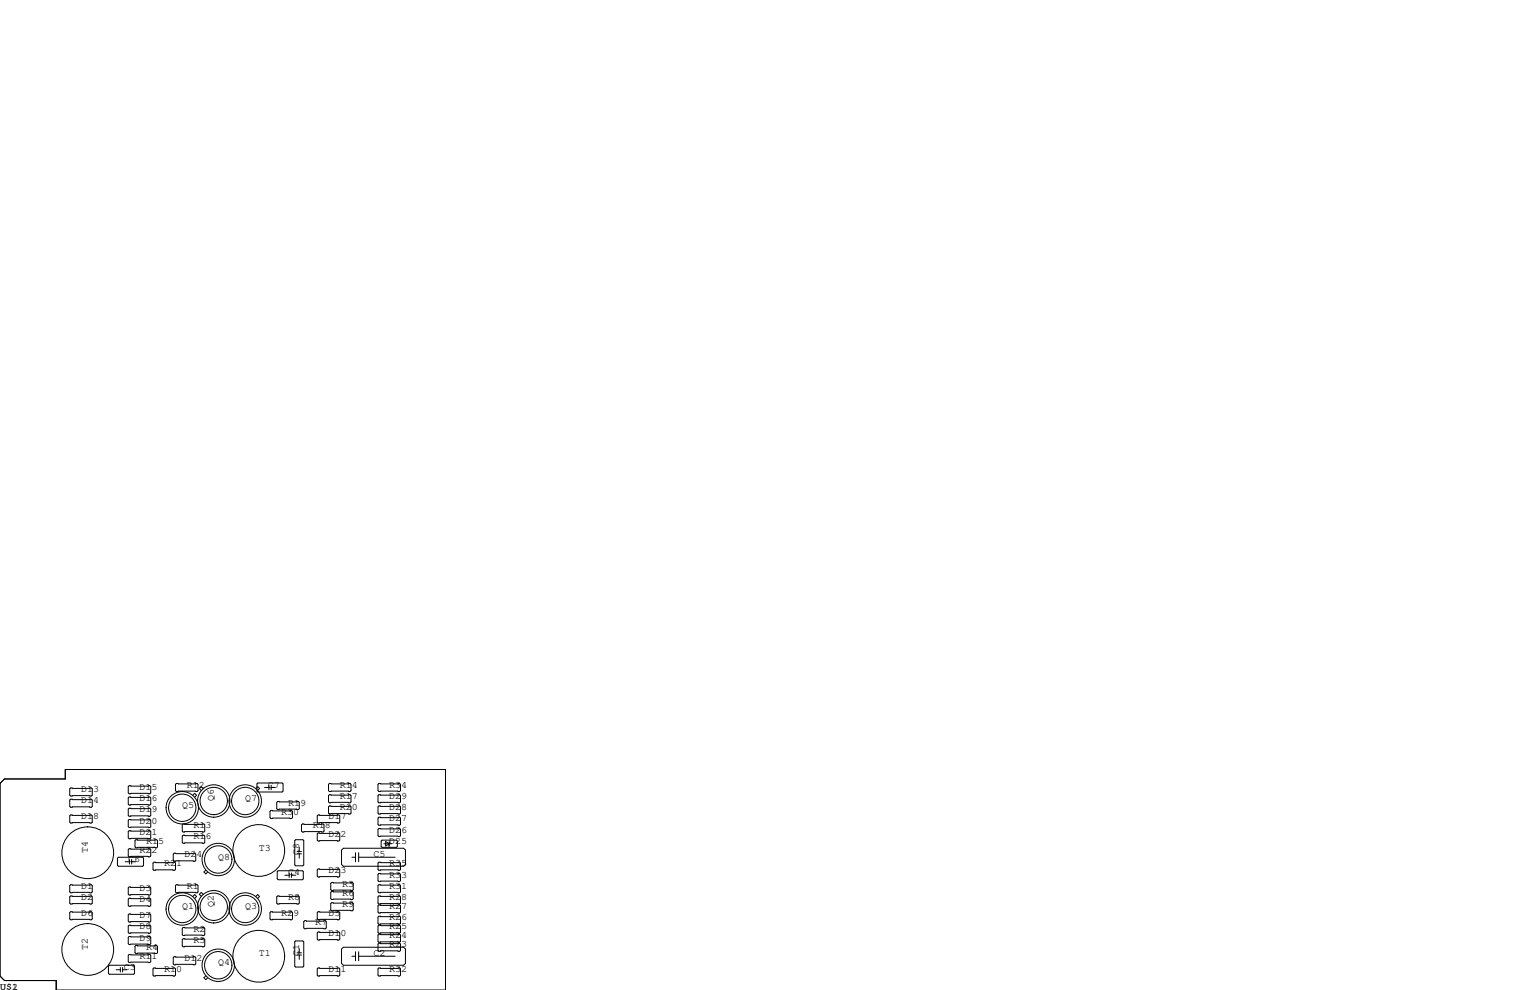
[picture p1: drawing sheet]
<svg xmlns="http://www.w3.org/2000/svg" width="432mm" height="279mm" viewBox="0 0 432 279" stroke-linecap="round" stroke-linejoin="round" font-family="sans-serif">
<g fill="none" stroke="#000" stroke-width=".28">
<path d="M0 221.1l1.3-1.3h17.1v-2.6h107.3v62.2h-109.8v-2.7h-14.6l-1.3-1.2zM19.9 222.4h5.9l.2 .2v1.8l-.2 .3h-5.9l-.2-.3v-1.8zM19.9 225.6h5.9l.2 .2v1.8l-.2 .2h-5.9l-.2-.2v-1.8zM19.9 230h5.9l.2 .3v1.7l-.2 .3h-5.9l-.2-.3v-1.7zM36.4 234.4h5.9l.2 .3v1.8l-.2 .2h-5.9l-.2-.2v-1.8zM36.4 228.1h5.9l.2 .2v1.8l-.2 .3h-5.9l-.2-.3v-1.8zM36.4 221.7h5.9l.2 .3v1.8l-.2 .2h-5.9l-.2-.2v-1.8zM36.4 224.9h5.9l.2 .3v1.7l-.2 .3h-5.9l-.2-.3v-1.7zM36.4 231.3h5.9l.2 .2v1.8l-.2 .3h-5.9l-.2-.3v-1.8zM36.4 239.5h5.9l.2 .3v1.8l-.2 .2h-5.9l-.2-.2v-1.8zM38.4 237h5.8l.3 .2v1.8l-.3 .3h-5.8l-.3-.3v-1.8zM49.8 221.1h5.8l.3 .3v1.7l-.3 .3h-5.8l-.3-.3v-1.7z"/>
<path d="M51.7 232.5h5.8l.3 .3v1.8l-.3 .2h-5.8l-.3-.2v-1.8zM51.7 235.7h5.8l.3 .3v1.7l-.3 .3h-5.8l-.3-.3v-1.7zM54.4 224.4l.5-.5 .6 .5-.6 .6M57.3 222.6l-.5-.6-.5 .6 .5 .5M72.2 222.5l.5-.5 .6 .5-.6 .6M72.5 221.2l.3-.2h6.8l.3 .2v2.1l-.3 .2h-6.8l-.3-.2zM74.7 222.2h1.2M75.9 221.6v1.3M76.5 228.7h5.8l.3 .3v1.8l-.3 .2h-5.8l-.3-.2v-1.8zM76.5 222.2h1.2M76.5 221.6v1.3M78.4 226.2h5.8l.3 .2v1.8l-.3 .3h-5.8l-.3-.3v-1.8z"/>
<path d="M83.4 237h2.1l.2 .2v6.9l-.2 .2h-2.1l-.2-.2v-6.9zM84.5 239.1v1.2M85.3 232.5h5.9l.2 .3v1.8l-.2 .2h-5.9l-.2-.2v-1.8zM89.8 230h5.8l.3 .3v1.7l-.3 .3h-5.8l-.3-.3v-1.7zM89.8 235.1h5.8l.3 .2v1.8l-.3 .3h-5.8l-.3-.3v-1.8zM93 227.5h5.8l.3 .2v1.8l-.3 .2h-5.8l-.3-.2v-1.8zM93 224.3h5.8l.3 .2v1.8l-.3 .3h-5.8l-.3-.3v-1.8zM93 221.1h5.8l.3 .3v1.7l-.3 .3h-5.8l-.3-.3v-1.7zM96.4 239.9l.5-.5h17l.5 .5v4.1l-.5 .5h-17l-.5-.5zM106.9 221.1h5.9l.2 .3v1.7l-.2 .3h-5.9l-.2-.3v-1.7zM106.9 224.3h5.9l.2 .2v1.8l-.2 .3h-5.9l-.2-.3v-1.8zM106.9 227.5h5.9l.2 .2v1.8l-.2 .2h-5.9l-.2-.2v-1.8z"/>
<path d="M106.9 230.6h5.9l.2 .3v1.8l-.2 .2h-5.9l-.2-.2v-1.8zM106.9 233.8h5.9l.2 .3v1.7l-.2 .3h-5.9l-.2-.3v-1.7zM107.8 237.1h4.1l.2 .3v1.5l-.2 .2h-4.1l-.2-.2v-1.5zM108.3 238.1h2.2M108.8 237.5l1.1 .6-1.1 .7zM109.9 237.5v1.3h-.3M19.9 252.9h5.9l.2 .2v1.8l-.2 .2h-5.9l-.2-.2v-1.8zM19.9 249.7h5.9l.2 .2v1.8l-.2 .3h-5.9l-.2-.3v-1.8zM19.9 257.3h5.9l.2 .3v1.7l-.2 .3h-5.9l-.2-.3v-1.7zM33.4 241.9h6.9l.2 .3v2l-.2 .3h-6.9l-.3-.3v-2zM35.3 243.2h1.2M36.2 250.6l.2-.3h5.9l.2 .3v1.7l-.2 .3h-5.9l-.2-.3z"/>
<path d="M36.2 253.7l.2-.2h5.9l.2 .2v1.8l-.2 .3h-5.9l-.2-.3zM36.2 258.2l.2-.3h5.9l.2 .3v1.8l-.2 .2h-5.9l-.2-.2zM36.5 242.6v1.2M37.2 243.2h1.2M37.2 242.6v1.2M43.4 243.3h5.9l.2 .3v1.8l-.2 .2h-5.9l-.2-.2v-1.8zM49.1 240.8h5.9l.2 .2v1.8l-.2 .3h-5.9l-.2-.3v-1.8zM49.5 249.9l.3-.2h5.8l.3 .2v1.8l-.3 .3h-5.8l-.3-.3zM54.4 253l.5-.5 .6 .5-.6 .5M57.3 252.4l-.5-.5-.5 .5 .5 .5M58.1 245.6l-.5 .5 .5 .5 .5-.5M72.2 253l.5-.5 .6 .5-.6 .5"/>
<path d="M76.2 257.6l.3-.3h5.8l.3 .3v1.7l-.3 .3h-5.8l-.3-.3zM78.1 253.1l.3-.2h5.8l.3 .2v1.8l-.3 .2h-5.8l-.3-.2zM78.2 246l.3-.3h6.8l.3 .3v2l-.3 .3h-6.8l-.3-.3zM80.4 247h1.2M81.6 246.4v1.2M82.2 247h1.2M82.2 246.4v1.2M83.8 241h1.3M83.8 240.3h1.3M84.5 241v1.2M89.5 245.5l.3-.3h5.8l.3 .3v1.8l-.3 .2h-5.8l-.3-.2zM89.5 257.6l.3-.3h5.8l.3 .3v1.7l-.3 .3h-5.8l-.3-.3z"/>
<path d="M93.3 255l.3-.2h5.8l.3 .2v1.8l-.3 .2h-5.8l-.3-.2zM93.3 249.3l.3-.3h5.8l.3 .3v1.8l-.3 .2h-5.8l-.3-.2zM93.3 251.8l.3-.2h5.8l.3 .2v1.8l-.3 .3h-5.8l-.3-.3zM99.3 241.9h1M100.3 240.7v2.5M101.2 240.7v2.5M101.2 241.9h10.3M106.7 246.8l.2-.3h5.9l.2 .3v1.7l-.2 .3h-5.9l-.2-.3zM106.7 249.9l.2-.2h5.9l.2 .2v1.8l-.2 .3h-5.9l-.2-.3zM106.7 253.1l.2-.2h5.9l.2 .2v1.8l-.2 .2h-5.9l-.2-.2zM106.7 255.7l.2-.3h5.9l.2 .3v1.7l-.2 .3h-5.9l-.2-.3zM106.7 258.8l.2-.2h5.9l.2 .2v1.8l-.2 .3h-5.9l-.2-.3z"/>
<path d="M106.9 243.3h5.9l.2 .3v1.8l-.2 .2h-5.9l-.2-.2v-1.8zM30.6 272.7l.3-.3h6.8l.3 .3v2l-.3 .3h-6.8l-.3-.3zM32.8 273.7h1.2M34 273v1.3M34.6 273v1.3M34.6 273.7h1.2M36.2 261.4l.2-.3h5.9l.2 .3v1.7l-.2 .3h-5.9l-.2-.3zM36.2 269.6l.2-.2h5.9l.2 .2v1.8l-.2 .3h-5.9l-.2-.3zM36.2 264.5l.2-.2h5.9l.2 .2v1.8l-.2 .3h-5.9l-.2-.3zM38.1 267.1l.3-.3h5.8l.3 .3v1.8l-.3 .2h-5.8l-.3-.2zM43.2 273.4l.2-.2h5.9l.2 .2v1.8l-.2 .3h-5.9l-.2-.3zM48.9 270.3l.2-.3h5.9l.2 .3v1.7l-.2 .3h-5.9l-.2-.3z"/>
<path d="M51.4 262l.3-.3h5.8l.3 .3v1.8l-.3 .2h-5.8l-.3-.2zM51.4 265.2l.3-.3h5.8l.3 .3v1.8l-.3 .2h-5.8l-.3-.2zM58.1 275.4l-.5 .5 .5 .6 .5-.6M83.2 265.8l.2-.2h2.1l.2 .2v6.9l-.2 .2h-2.1l-.2-.2zM83.8 269.5h1.3M83.8 268.9h1.3M84.5 267.7v1.2M84.5 269.5v1.3M85.7 260.1l.3-.3h5.8l.3 .3v1.8l-.3 .2h-5.8l-.3-.2zM89.5 273.4l.3-.2h5.8l.3 .2v1.8l-.3 .3h-5.8l-.3-.3zM89.5 263.3l.3-.3h5.8l.3 .3v1.7l-.3 .3h-5.8l-.3-.3zM96.4 267.8l.5-.5h17l.5 .5v4.1l-.5 .5h-17l-.5-.5z"/>
<path d="M99.3 269.9h1M100.3 268.6v2.5M101.2 268.6v2.5M101.2 269.9h10.3M106.7 261.4l.2-.3h5.9l.2 .3v1.7l-.2 .3h-5.9l-.2-.3zM106.7 263.9l.2-.2h5.9l.2 .2v1.8l-.2 .2h-5.9l-.2-.2zM106.7 266.4l.2-.2h5.9l.2 .2v1.8l-.2 .3h-5.9l-.2-.3zM106.7 273.4l.2-.2h5.9l.2 .2v1.8l-.2 .3h-5.9l-.2-.3z"/>
<circle cx="51.4" cy="228" r="4.6"/>
<circle cx="51.4" cy="228" r="3.9"/>
<circle cx="60.3" cy="226.1" r="4.6"/>
<circle cx="60.3" cy="226.1" r="3.9"/>
<circle cx="69.2" cy="226.1" r="4.6"/>
<circle cx="69.2" cy="226.1" r="3.9"/>
<circle cx="24.8" cy="240.7" r="7.3"/>
<circle cx="51.4" cy="256.5" r="3.9"/>
<circle cx="51.4" cy="256.5" r="4.6"/>
<circle cx="60.3" cy="255.9" r="4.6"/>
<circle cx="60.3" cy="255.9" r="3.9"/>
<circle cx="61.6" cy="242.6" r="4.6"/>
<circle cx="61.6" cy="242.6" r="3.9"/>
<circle cx="69.2" cy="256.5" r="3.9"/>
<circle cx="69.2" cy="256.5" r="4.6"/>
<circle cx="73" cy="240" r="7.3"/>
<circle cx="24.8" cy="268" r="7.3"/>
<circle cx="61.6" cy="272.4" r="4.6"/>
<circle cx="61.6" cy="272.4" r="3.9"/>
<circle cx="73" cy="269.9" r="7.3"/>
</g>
<g font-size="2.8">
<text x="22.9" y="223.5">D13</text>
<text x="22.9" y="226.7">D14</text>
<text x="39.4" y="226.1">D16</text>
<text x="39.4" y="222.9">D15</text>
<text x="51.4" y="228">Q5</text>
<text x="52.7" y="222.2">R12</text>
<text x="60.3" y="226.1" transform="rotate(-90 60.3 226.1)">Q6</text>
<text x="69.2" y="226.1">Q7</text>
<text x="75.6" y="222.2">C7</text>
<text x="81.3" y="227.3">R19</text>
<text x="95.9" y="222.2">R14</text>
<text x="95.9" y="225.4">R17</text>
<text x="109.9" y="225.4">D29</text>
<text x="109.9" y="222.2">R34</text>
<text x="22.9" y="231.1">D18</text>
<text x="39.4" y="229.2">D19</text>
<text x="39.4" y="232.4">D20</text>
<text x="54.6" y="233.7">R13</text>
<text x="79.4" y="229.9">R30</text>
<text x="88.3" y="233.7">R18</text>
<text x="92.7" y="231.1">D17</text>
<text x="95.9" y="228.6">R20</text>
<text x="109.9" y="231.8">D27</text>
<text x="109.9" y="228.6">D28</text>
<text x="39.4" y="235.6">D21</text>
<text x="41.3" y="238.1">R15</text>
<text x="54.6" y="236.9">R16</text>
<text x="92.7" y="236.2">D22</text>
<text x="109.9" y="234.9">D26</text>
<text x="109.9" y="238.1">D25</text>
<text x="24.8" y="240.7" transform="rotate(-90 24.8 240.7)">T4</text>
<text x="36.2" y="243.2">C6</text>
<text x="39.4" y="240.7">R22</text>
<text x="46.4" y="244.5">R21</text>
<text x="52.1" y="241.9">D24</text>
<text x="61.6" y="242.6">Q8</text>
<text x="73" y="240">T3</text>
<text x="84.5" y="241.3" transform="rotate(-90 84.5 241.3)">C8</text>
<text x="105.4" y="241.9">C5</text>
<text x="109.9" y="244.5">R35</text>
<text x="22.9" y="250.8">D1</text>
<text x="39.4" y="251.5">D3</text>
<text x="52.7" y="250.8">R1</text>
<text x="81.3" y="247">C4</text>
<text x="92.7" y="246.4">D23</text>
<text x="96.5" y="250.2">R3</text>
<text x="109.9" y="247.6">R33</text>
<text x="109.9" y="250.8">R31</text>
<text x="22.9" y="254">D2</text>
<text x="39.4" y="254.6">D4</text>
<text x="51.4" y="256.5">Q1</text>
<text x="60.3" y="255.9" transform="rotate(-90 60.3 255.9)">Q2</text>
<text x="69.2" y="256.5">Q3</text>
<text x="81.3" y="254">R8</text>
<text x="96.5" y="255.9">R9</text>
<text x="96.5" y="252.7">R6</text>
<text x="109.9" y="256.5">R27</text>
<text x="109.9" y="254">R28</text>
<text x="22.9" y="258.4">D6</text>
<text x="39.4" y="259.1">D7</text>
<text x="39.4" y="262.3">D8</text>
<text x="54.6" y="262.9">R2</text>
<text x="79.4" y="258.4">R29</text>
<text x="88.9" y="261">R7</text>
<text x="92.7" y="258.4">D5</text>
<text x="109.9" y="262.3">R25</text>
<text x="109.9" y="259.7">R26</text>
<text x="24.8" y="268" transform="rotate(-90 24.8 268)">T2</text>
<text x="39.4" y="265.4">D9</text>
<text x="41.3" y="268">R4</text>
<text x="54.6" y="266.1">R5</text>
<text x="73" y="269.9">T1</text>
<text x="84.5" y="269.9" transform="rotate(-90 84.5 269.9)">C1</text>
<text x="92.7" y="264.2">D10</text>
<text x="105.4" y="269.9">C2</text>
<text x="109.9" y="264.8">R24</text>
<text x="109.9" y="267.3">R23</text>
<text x="34.9" y="273.7">C3</text>
<text x="39.4" y="270.5">R11</text>
<text x="46.4" y="274.3">R10</text>
<text x="52.1" y="271.1">D12</text>
<text x="61.6" y="272.4">Q4</text>
<text x="92.7" y="274.3">D11</text>
<text x="109.9" y="274.3">R32</text>
<text x="0" y="279.4">U$1</text>
<text x="3.4" y="279.4">2</text>
</g>
</svg>
